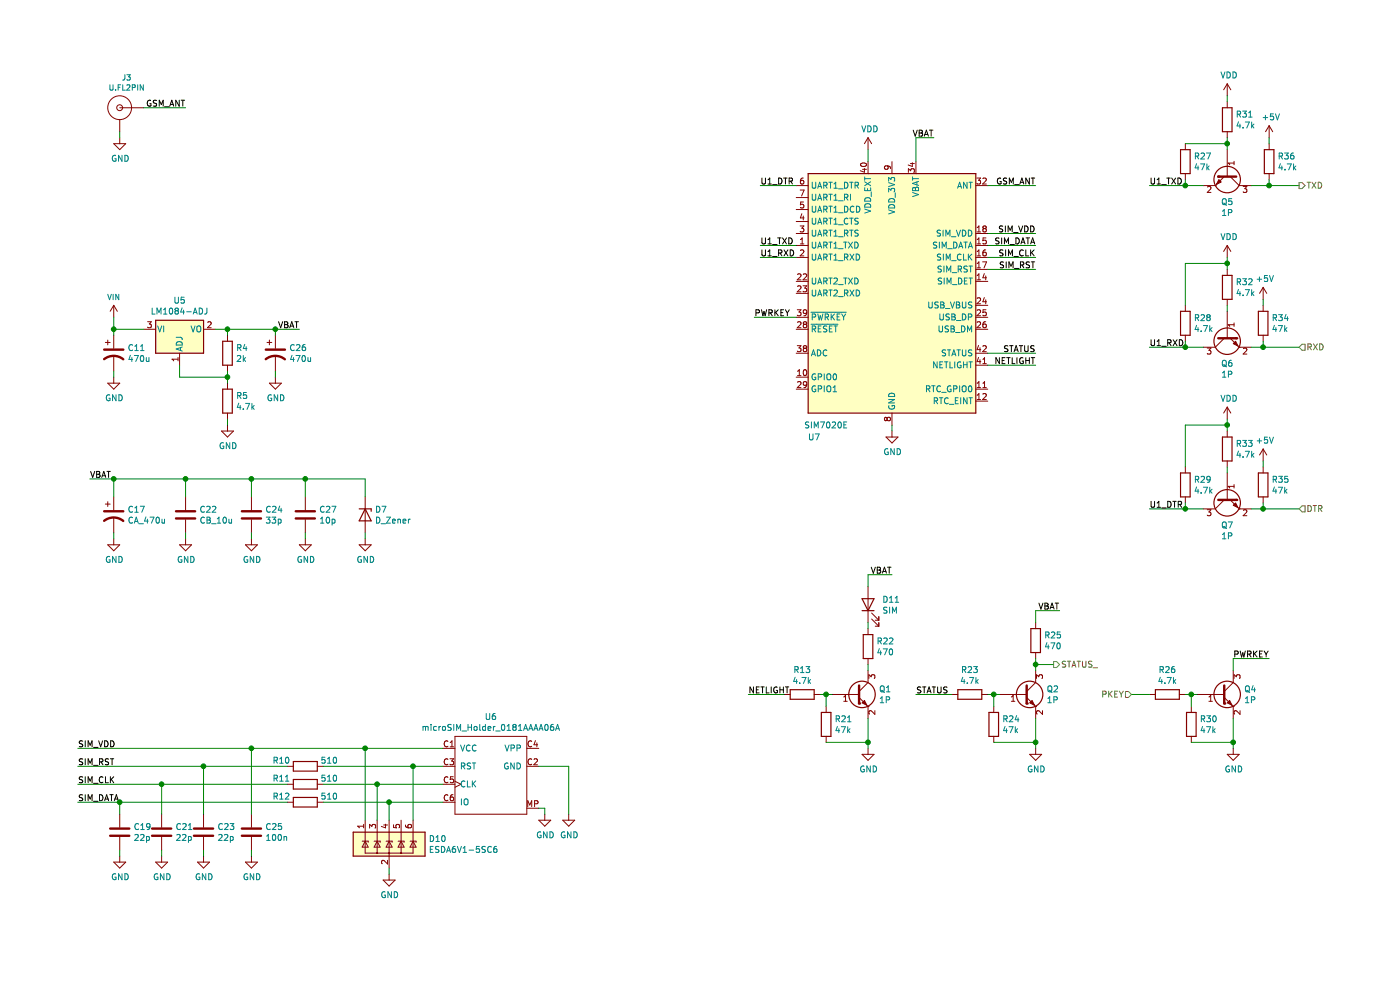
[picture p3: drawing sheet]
EESchema Schematic File Version 4
EELAYER 30 0
EELAYER END
$Descr A4 11693 8268
encoding utf-8
Sheet 3 3
Title ""
Date ""
Rev ""
Comp ""
Comment1 ""
Comment2 ""
Comment3 ""
Comment4 ""
$EndDescr
$Comp
L My_Symbol:microSIM_Holder_0181AAAA06A U6
U 1 1
P 4100 6450
F 0 "U6" H 4100 6915 50  0000 C CNN
F 1 "microSIM_Holder_0181AAAA06A" H 4100 6824 50  0000 C CNN
F 2 "Kicad_My_Symbol:microSIM_Holder_0181AAAA06A" H 4100 6500 50  0001 C CNN
F 3 "" H 4100 6500 50  0001 C CNN
	1    4100 6450
	1    0    0    -1  
$EndComp
$Comp
L Power_Protection:ESDA6V1-5SC6 D10
U 1 1
P 3250 7050
F 0 "D10" H 3580 7096 50  0000 L CNN
F 1 "ESDA6V1-5SC6" H 3580 7005 50  0000 L CNN
F 2 "Package_TO_SOT_SMD:SOT-23-6" H 3950 6800 50  0001 C CNN
F 3 "www.st.com/resource/en/datasheet/esda6v1-5sc6.pdf" V 3250 7050 50  0001 C CNN
	1    3250 7050
	1    0    0    -1  
$EndComp
$Comp
L Device:R R10
U 1 1
P 2550 6400
F 0 "R10" V 2500 6200 50  0000 C CNN
F 1 "510" V 2500 6600 50  0000 C CNN
F 2 "Resistor_SMD:R_0603_1608Metric" V 2480 6400 50  0001 C CNN
F 3 "~" H 2550 6400 50  0001 C CNN
	1    2550 6400
	0    1    1    0   
$EndComp
$Comp
L Device:R R11
U 1 1
P 2550 6550
F 0 "R11" V 2500 6350 50  0000 C CNN
F 1 "510" V 2500 6750 50  0000 C CNN
F 2 "Resistor_SMD:R_0603_1608Metric" V 2480 6550 50  0001 C CNN
F 3 "~" H 2550 6550 50  0001 C CNN
	1    2550 6550
	0    1    1    0   
$EndComp
$Comp
L Device:R R12
U 1 1
P 2550 6700
F 0 "R12" V 2500 6500 50  0000 C CNN
F 1 "510" V 2500 6900 50  0000 C CNN
F 2 "Resistor_SMD:R_0603_1608Metric" V 2480 6700 50  0001 C CNN
F 3 "~" H 2550 6700 50  0001 C CNN
	1    2550 6700
	0    1    1    0   
$EndComp
$Comp
L Device:C C25
U 1 1
P 2100 6950
F 0 "C25" H 2215 6996 50  0000 L CNN
F 1 "100n" H 2215 6905 50  0000 L CNN
F 2 "Capacitor_SMD:C_0603_1608Metric" H 2138 6800 50  0001 C CNN
F 3 "~" H 2100 6950 50  0001 C CNN
	1    2100 6950
	1    0    0    -1  
$EndComp
$Comp
L Device:C C23
U 1 1
P 1700 6950
F 0 "C23" H 1815 6996 50  0000 L CNN
F 1 "22p" H 1815 6905 50  0000 L CNN
F 2 "Capacitor_SMD:C_0603_1608Metric" H 1738 6800 50  0001 C CNN
F 3 "~" H 1700 6950 50  0001 C CNN
	1    1700 6950
	1    0    0    -1  
$EndComp
$Comp
L Device:C C21
U 1 1
P 1350 6950
F 0 "C21" H 1465 6996 50  0000 L CNN
F 1 "22p" H 1465 6905 50  0000 L CNN
F 2 "Capacitor_SMD:C_0603_1608Metric" H 1388 6800 50  0001 C CNN
F 3 "~" H 1350 6950 50  0001 C CNN
	1    1350 6950
	1    0    0    -1  
$EndComp
$Comp
L Device:C C19
U 1 1
P 1000 6950
F 0 "C19" H 1115 6996 50  0000 L CNN
F 1 "22p" H 1115 6905 50  0000 L CNN
F 2 "Capacitor_SMD:C_0603_1608Metric" H 1038 6800 50  0001 C CNN
F 3 "~" H 1000 6950 50  0001 C CNN
	1    1000 6950
	1    0    0    -1  
$EndComp
Wire Wire Line
	2100 6800 2100 6250
Wire Wire Line
	2400 6400 1700 6400
Wire Wire Line
	1700 6400 1700 6800
Wire Wire Line
	2400 6550 1350 6550
Wire Wire Line
	1350 6550 1350 6800
Wire Wire Line
	2400 6700 1000 6700
Wire Wire Line
	1000 6700 1000 6800
Text Label 650  6250 0    50   ~ 0
SIM_VDD
Text Label 650  6400 0    50   ~ 0
SIM_RST
Text Label 650  6550 0    50   ~ 0
SIM_CLK
Text Label 650  6700 0    50   ~ 0
SIM_DATA
Wire Wire Line
	650  6700 1000 6700
Connection ~ 1000 6700
Wire Wire Line
	650  6550 1350 6550
Connection ~ 1350 6550
Wire Wire Line
	650  6400 1700 6400
Connection ~ 1700 6400
Wire Wire Line
	650  6250 2100 6250
Connection ~ 2100 6250
$Comp
L power:GND #PWR047
U 1 1
P 1000 7150
F 0 "#PWR047" H 1000 6900 50  0001 C CNN
F 1 "GND" H 1005 6977 50  0000 C CNN
F 2 "" H 1000 7150 50  0001 C CNN
F 3 "" H 1000 7150 50  0001 C CNN
	1    1000 7150
	1    0    0    -1  
$EndComp
$Comp
L power:GND #PWR049
U 1 1
P 1350 7150
F 0 "#PWR049" H 1350 6900 50  0001 C CNN
F 1 "GND" H 1355 6977 50  0000 C CNN
F 2 "" H 1350 7150 50  0001 C CNN
F 3 "" H 1350 7150 50  0001 C CNN
	1    1350 7150
	1    0    0    -1  
$EndComp
$Comp
L power:GND #PWR059
U 1 1
P 1700 7150
F 0 "#PWR059" H 1700 6900 50  0001 C CNN
F 1 "GND" H 1705 6977 50  0000 C CNN
F 2 "" H 1700 7150 50  0001 C CNN
F 3 "" H 1700 7150 50  0001 C CNN
	1    1700 7150
	1    0    0    -1  
$EndComp
$Comp
L power:GND #PWR065
U 1 1
P 2100 7150
F 0 "#PWR065" H 2100 6900 50  0001 C CNN
F 1 "GND" H 2105 6977 50  0000 C CNN
F 2 "" H 2100 7150 50  0001 C CNN
F 3 "" H 2100 7150 50  0001 C CNN
	1    2100 7150
	1    0    0    -1  
$EndComp
$Comp
L power:GND #PWR069
U 1 1
P 3250 7300
F 0 "#PWR069" H 3250 7050 50  0001 C CNN
F 1 "GND" H 3255 7127 50  0000 C CNN
F 2 "" H 3250 7300 50  0001 C CNN
F 3 "" H 3250 7300 50  0001 C CNN
	1    3250 7300
	1    0    0    -1  
$EndComp
$Comp
L power:GND #PWR070
U 1 1
P 4550 6800
F 0 "#PWR070" H 4550 6550 50  0001 C CNN
F 1 "GND" H 4555 6627 50  0000 C CNN
F 2 "" H 4550 6800 50  0001 C CNN
F 3 "" H 4550 6800 50  0001 C CNN
	1    4550 6800
	1    0    0    -1  
$EndComp
$Comp
L power:GND #PWR071
U 1 1
P 4750 6800
F 0 "#PWR071" H 4750 6550 50  0001 C CNN
F 1 "GND" H 4755 6627 50  0000 C CNN
F 2 "" H 4750 6800 50  0001 C CNN
F 3 "" H 4750 6800 50  0001 C CNN
	1    4750 6800
	1    0    0    -1  
$EndComp
Wire Wire Line
	4750 6800 4750 6400
Wire Wire Line
	4750 6400 4500 6400
Wire Wire Line
	4500 6750 4550 6750
Wire Wire Line
	4550 6750 4550 6800
Wire Wire Line
	3250 7300 3250 7250
Wire Wire Line
	2100 7150 2100 7100
Wire Wire Line
	1700 7150 1700 7100
Wire Wire Line
	1350 7150 1350 7100
Wire Wire Line
	1000 7150 1000 7100
Text Label 8650 1950 2    50   ~ 0
SIM_VDD
Text Label 8650 2250 2    50   ~ 0
SIM_RST
Text Label 8650 2150 2    50   ~ 0
SIM_CLK
Text Label 8650 2050 2    50   ~ 0
SIM_DATA
Wire Wire Line
	8650 2250 8250 2250
Wire Wire Line
	8250 2150 8650 2150
Wire Wire Line
	8250 2050 8650 2050
Wire Wire Line
	8250 1950 8650 1950
$Comp
L power:GND #PWR074
U 1 1
P 7450 3600
F 0 "#PWR074" H 7450 3350 50  0001 C CNN
F 1 "GND" H 7455 3427 50  0000 C CNN
F 2 "" H 7450 3600 50  0001 C CNN
F 3 "" H 7450 3600 50  0001 C CNN
	1    7450 3600
	1    0    0    -1  
$EndComp
Wire Wire Line
	7450 3600 7450 3550
$Comp
L Transistor_BJT:BC848 Q5
U 1 1
P 10250 1450
F 0 "Q5" V 10485 1450 50  0000 C CNN
F 1 "1P" V 10576 1450 50  0000 C CNN
F 2 "Package_TO_SOT_SMD:SOT-23" H 10450 1375 50  0001 L CIN
F 3 "http://www.infineon.com/dgdl/Infineon-BC847SERIES_BC848SERIES_BC849SERIES_BC850SERIES-DS-v01_01-en.pdf?fileId=db3a304314dca389011541d4630a1657" H 10250 1450 50  0001 L CNN
	1    10250 1450
	0    1    1    0   
$EndComp
$Comp
L power:VDD #PWR072
U 1 1
P 7250 1250
F 0 "#PWR072" H 7250 1100 50  0001 C CNN
F 1 "VDD" H 7265 1423 50  0000 C CNN
F 2 "" H 7250 1250 50  0001 C CNN
F 3 "" H 7250 1250 50  0001 C CNN
	1    7250 1250
	1    0    0    -1  
$EndComp
Text Label 7800 1150 2    50   ~ 0
VBAT
Wire Wire Line
	7800 1150 7650 1150
Wire Wire Line
	7650 1150 7650 1350
Wire Wire Line
	7250 1350 7250 1250
$Comp
L Device:R R36
U 1 1
P 10600 1350
F 0 "R36" H 10670 1396 50  0000 L CNN
F 1 "4.7k" H 10670 1305 50  0000 L CNN
F 2 "Resistor_SMD:R_0603_1608Metric" V 10530 1350 50  0001 C CNN
F 3 "~" H 10600 1350 50  0001 C CNN
	1    10600 1350
	1    0    0    -1  
$EndComp
$Comp
L Device:R R31
U 1 1
P 10250 1000
F 0 "R31" H 10320 1046 50  0000 L CNN
F 1 "4.7k" H 10320 955 50  0000 L CNN
F 2 "Resistor_SMD:R_0603_1608Metric" V 10180 1000 50  0001 C CNN
F 3 "~" H 10250 1000 50  0001 C CNN
	1    10250 1000
	1    0    0    -1  
$EndComp
$Comp
L Device:R R27
U 1 1
P 9900 1350
F 0 "R27" H 9970 1396 50  0000 L CNN
F 1 "47k" H 9970 1305 50  0000 L CNN
F 2 "Resistor_SMD:R_0603_1608Metric" V 9830 1350 50  0001 C CNN
F 3 "~" H 9900 1350 50  0001 C CNN
	1    9900 1350
	1    0    0    -1  
$EndComp
$Comp
L power:+5V #PWR082
U 1 1
P 10600 1150
F 0 "#PWR082" H 10600 1000 50  0001 C CNN
F 1 "+5V" H 10615 1323 50  0000 C CNN
F 2 "" H 10600 1150 50  0001 C CNN
F 3 "" H 10600 1150 50  0001 C CNN
	1    10600 1150
	1    0    0    -1  
$EndComp
$Comp
L power:VDD #PWR076
U 1 1
P 10250 800
F 0 "#PWR076" H 10250 650 50  0001 C CNN
F 1 "VDD" H 10265 973 50  0000 C CNN
F 2 "" H 10250 800 50  0001 C CNN
F 3 "" H 10250 800 50  0001 C CNN
	1    10250 800 
	1    0    0    -1  
$EndComp
Wire Wire Line
	10250 800  10250 850 
Wire Wire Line
	10250 1150 10250 1200
Wire Wire Line
	9900 1200 10250 1200
Connection ~ 10250 1200
Wire Wire Line
	10250 1200 10250 1250
Wire Wire Line
	10600 1150 10600 1200
Wire Wire Line
	9900 1500 9900 1550
Wire Wire Line
	9900 1550 10050 1550
Wire Wire Line
	10450 1550 10600 1550
Wire Wire Line
	10600 1550 10600 1500
Text Label 9600 1550 0    50   ~ 0
U1_TXD
Wire Wire Line
	9600 1550 9900 1550
Connection ~ 9900 1550
Text HLabel 10850 1550 2    50   Output ~ 0
TXD
Wire Wire Line
	10850 1550 10600 1550
Connection ~ 10600 1550
$Comp
L Transistor_BJT:BC848 Q6
U 1 1
P 10250 2800
F 0 "Q6" V 10485 2800 50  0000 C CNN
F 1 "1P" V 10576 2800 50  0000 C CNN
F 2 "Package_TO_SOT_SMD:SOT-23" H 10450 2725 50  0001 L CIN
F 3 "http://www.infineon.com/dgdl/Infineon-BC847SERIES_BC848SERIES_BC849SERIES_BC850SERIES-DS-v01_01-en.pdf?fileId=db3a304314dca389011541d4630a1657" H 10250 2800 50  0001 L CNN
	1    10250 2800
	0    -1   1    0   
$EndComp
$Comp
L Device:R R34
U 1 1
P 10550 2700
F 0 "R34" H 10620 2746 50  0000 L CNN
F 1 "47k" H 10620 2655 50  0000 L CNN
F 2 "Resistor_SMD:R_0603_1608Metric" V 10480 2700 50  0001 C CNN
F 3 "~" H 10550 2700 50  0001 C CNN
	1    10550 2700
	1    0    0    -1  
$EndComp
$Comp
L Device:R R32
U 1 1
P 10250 2400
F 0 "R32" H 10320 2446 50  0000 L CNN
F 1 "4.7k" H 10320 2355 50  0000 L CNN
F 2 "Resistor_SMD:R_0603_1608Metric" V 10180 2400 50  0001 C CNN
F 3 "~" H 10250 2400 50  0001 C CNN
	1    10250 2400
	1    0    0    -1  
$EndComp
$Comp
L Device:R R28
U 1 1
P 9900 2700
F 0 "R28" H 9970 2746 50  0000 L CNN
F 1 "4.7k" H 9970 2655 50  0000 L CNN
F 2 "Resistor_SMD:R_0603_1608Metric" V 9830 2700 50  0001 C CNN
F 3 "~" H 9900 2700 50  0001 C CNN
	1    9900 2700
	1    0    0    -1  
$EndComp
$Comp
L power:VDD #PWR077
U 1 1
P 10250 2150
F 0 "#PWR077" H 10250 2000 50  0001 C CNN
F 1 "VDD" H 10265 2323 50  0000 C CNN
F 2 "" H 10250 2150 50  0001 C CNN
F 3 "" H 10250 2150 50  0001 C CNN
	1    10250 2150
	1    0    0    -1  
$EndComp
$Comp
L power:+5V #PWR080
U 1 1
P 10550 2500
F 0 "#PWR080" H 10550 2350 50  0001 C CNN
F 1 "+5V" H 10565 2673 50  0000 C CNN
F 2 "" H 10550 2500 50  0001 C CNN
F 3 "" H 10550 2500 50  0001 C CNN
	1    10550 2500
	1    0    0    -1  
$EndComp
Wire Wire Line
	9900 2550 9900 2200
Wire Wire Line
	9900 2200 10250 2200
Wire Wire Line
	10250 2200 10250 2250
Wire Wire Line
	10250 2200 10250 2150
Connection ~ 10250 2200
Wire Wire Line
	10250 2550 10250 2600
Wire Wire Line
	9900 2850 9900 2900
Wire Wire Line
	9900 2900 10050 2900
Wire Wire Line
	10450 2900 10550 2900
Wire Wire Line
	10550 2900 10550 2850
Wire Wire Line
	10550 2550 10550 2500
Text Label 9600 2900 0    50   ~ 0
U1_RXD
Wire Wire Line
	9600 2900 9900 2900
Connection ~ 9900 2900
Text HLabel 10850 2900 2    50   Input ~ 0
RXD
Wire Wire Line
	10850 2900 10550 2900
Connection ~ 10550 2900
Text Label 6350 2050 0    50   ~ 0
U1_TXD
Text Label 6350 2150 0    50   ~ 0
U1_RXD
Wire Wire Line
	6350 2150 6650 2150
Wire Wire Line
	6650 2050 6350 2050
$Comp
L Transistor_BJT:BC848 Q7
U 1 1
P 10250 4150
F 0 "Q7" V 10485 4150 50  0000 C CNN
F 1 "1P" V 10576 4150 50  0000 C CNN
F 2 "Package_TO_SOT_SMD:SOT-23" H 10450 4075 50  0001 L CIN
F 3 "http://www.infineon.com/dgdl/Infineon-BC847SERIES_BC848SERIES_BC849SERIES_BC850SERIES-DS-v01_01-en.pdf?fileId=db3a304314dca389011541d4630a1657" H 10250 4150 50  0001 L CNN
	1    10250 4150
	0    -1   1    0   
$EndComp
$Comp
L Device:R R35
U 1 1
P 10550 4050
F 0 "R35" H 10620 4096 50  0000 L CNN
F 1 "47k" H 10620 4005 50  0000 L CNN
F 2 "Resistor_SMD:R_0603_1608Metric" V 10480 4050 50  0001 C CNN
F 3 "~" H 10550 4050 50  0001 C CNN
	1    10550 4050
	1    0    0    -1  
$EndComp
$Comp
L Device:R R33
U 1 1
P 10250 3750
F 0 "R33" H 10320 3796 50  0000 L CNN
F 1 "4.7k" H 10320 3705 50  0000 L CNN
F 2 "Resistor_SMD:R_0603_1608Metric" V 10180 3750 50  0001 C CNN
F 3 "~" H 10250 3750 50  0001 C CNN
	1    10250 3750
	1    0    0    -1  
$EndComp
$Comp
L Device:R R29
U 1 1
P 9900 4050
F 0 "R29" H 9970 4096 50  0000 L CNN
F 1 "4.7k" H 9970 4005 50  0000 L CNN
F 2 "Resistor_SMD:R_0603_1608Metric" V 9830 4050 50  0001 C CNN
F 3 "~" H 9900 4050 50  0001 C CNN
	1    9900 4050
	1    0    0    -1  
$EndComp
$Comp
L power:VDD #PWR078
U 1 1
P 10250 3500
F 0 "#PWR078" H 10250 3350 50  0001 C CNN
F 1 "VDD" H 10265 3673 50  0000 C CNN
F 2 "" H 10250 3500 50  0001 C CNN
F 3 "" H 10250 3500 50  0001 C CNN
	1    10250 3500
	1    0    0    -1  
$EndComp
$Comp
L power:+5V #PWR081
U 1 1
P 10550 3850
F 0 "#PWR081" H 10550 3700 50  0001 C CNN
F 1 "+5V" H 10565 4023 50  0000 C CNN
F 2 "" H 10550 3850 50  0001 C CNN
F 3 "" H 10550 3850 50  0001 C CNN
	1    10550 3850
	1    0    0    -1  
$EndComp
Wire Wire Line
	9900 3900 9900 3550
Wire Wire Line
	9900 3550 10250 3550
Wire Wire Line
	10250 3550 10250 3600
Wire Wire Line
	10250 3550 10250 3500
Connection ~ 10250 3550
Wire Wire Line
	10250 3900 10250 3950
Wire Wire Line
	9900 4200 9900 4250
Wire Wire Line
	9900 4250 10050 4250
Wire Wire Line
	10450 4250 10550 4250
Wire Wire Line
	10550 4250 10550 4200
Wire Wire Line
	10550 3900 10550 3850
Text Label 9600 4250 0    50   ~ 0
U1_DTR
Wire Wire Line
	9600 4250 9900 4250
Connection ~ 9900 4250
Text HLabel 10850 4250 2    50   Input ~ 0
DTR
Wire Wire Line
	10850 4250 10550 4250
Connection ~ 10550 4250
Text Label 6350 1550 0    50   ~ 0
U1_DTR
Wire Wire Line
	6350 1550 6650 1550
Wire Wire Line
	6300 2650 6650 2650
Text Label 6300 2650 0    50   ~ 0
PWRKEY
Text Label 8650 2950 2    50   ~ 0
STATUS
Text Label 8650 3050 2    50   ~ 0
NETLIGHT
Wire Wire Line
	8650 2950 8250 2950
Wire Wire Line
	8250 3050 8650 3050
Text Label 8650 1550 2    50   ~ 0
GSM_ANT
Wire Wire Line
	8250 1550 8650 1550
Text Label 7650 5800 0    50   ~ 0
STATUS
Text Label 6250 5800 0    50   ~ 0
NETLIGHT
Text Label 10600 5500 2    50   ~ 0
PWRKEY
$Comp
L Transistor_BJT:BC848 Q4
U 1 1
P 10200 5800
F 0 "Q4" H 10390 5846 50  0000 L CNN
F 1 "1P" H 10390 5755 50  0000 L CNN
F 2 "Package_TO_SOT_SMD:SOT-23" H 10400 5725 50  0001 L CIN
F 3 "http://www.infineon.com/dgdl/Infineon-BC847SERIES_BC848SERIES_BC849SERIES_BC850SERIES-DS-v01_01-en.pdf?fileId=db3a304314dca389011541d4630a1657" H 10200 5800 50  0001 L CNN
	1    10200 5800
	1    0    0    -1  
$EndComp
$Comp
L Device:R R26
U 1 1
P 9750 5800
F 0 "R26" V 9543 5800 50  0000 C CNN
F 1 "4.7k" V 9634 5800 50  0000 C CNN
F 2 "Resistor_SMD:R_0603_1608Metric" V 9680 5800 50  0001 C CNN
F 3 "~" H 9750 5800 50  0001 C CNN
	1    9750 5800
	0    1    1    0   
$EndComp
$Comp
L Device:R R30
U 1 1
P 9950 6050
F 0 "R30" H 10020 6096 50  0000 L CNN
F 1 "47k" H 10020 6005 50  0000 L CNN
F 2 "Resistor_SMD:R_0603_1608Metric" V 9880 6050 50  0001 C CNN
F 3 "~" H 9950 6050 50  0001 C CNN
	1    9950 6050
	1    0    0    -1  
$EndComp
Text HLabel 9450 5800 0    50   Input ~ 0
PKEY
Wire Wire Line
	9450 5800 9600 5800
Wire Wire Line
	9900 5800 9950 5800
Wire Wire Line
	9950 5900 9950 5800
Connection ~ 9950 5800
Wire Wire Line
	9950 5800 10000 5800
Wire Wire Line
	9950 6200 10300 6200
Wire Wire Line
	10300 6200 10300 6000
$Comp
L power:GND #PWR079
U 1 1
P 10300 6250
F 0 "#PWR079" H 10300 6000 50  0001 C CNN
F 1 "GND" H 10305 6077 50  0000 C CNN
F 2 "" H 10300 6250 50  0001 C CNN
F 3 "" H 10300 6250 50  0001 C CNN
	1    10300 6250
	1    0    0    -1  
$EndComp
Wire Wire Line
	10300 6250 10300 6200
Connection ~ 10300 6200
Wire Wire Line
	10600 5500 10300 5500
Wire Wire Line
	10300 5500 10300 5600
$Comp
L Transistor_BJT:BC848 Q2
U 1 1
P 8550 5800
F 0 "Q2" H 8740 5846 50  0000 L CNN
F 1 "1P" H 8740 5755 50  0000 L CNN
F 2 "Package_TO_SOT_SMD:SOT-23" H 8750 5725 50  0001 L CIN
F 3 "http://www.infineon.com/dgdl/Infineon-BC847SERIES_BC848SERIES_BC849SERIES_BC850SERIES-DS-v01_01-en.pdf?fileId=db3a304314dca389011541d4630a1657" H 8550 5800 50  0001 L CNN
	1    8550 5800
	1    0    0    -1  
$EndComp
$Comp
L Device:R R23
U 1 1
P 8100 5800
F 0 "R23" V 7893 5800 50  0000 C CNN
F 1 "4.7k" V 7984 5800 50  0000 C CNN
F 2 "Resistor_SMD:R_0603_1608Metric" V 8030 5800 50  0001 C CNN
F 3 "~" H 8100 5800 50  0001 C CNN
	1    8100 5800
	0    1    1    0   
$EndComp
$Comp
L Device:R R24
U 1 1
P 8300 6050
F 0 "R24" H 8370 6096 50  0000 L CNN
F 1 "47k" H 8370 6005 50  0000 L CNN
F 2 "Resistor_SMD:R_0603_1608Metric" V 8230 6050 50  0001 C CNN
F 3 "~" H 8300 6050 50  0001 C CNN
	1    8300 6050
	1    0    0    -1  
$EndComp
Wire Wire Line
	8250 5800 8300 5800
Wire Wire Line
	8300 5900 8300 5800
Connection ~ 8300 5800
Wire Wire Line
	8300 5800 8350 5800
Wire Wire Line
	8300 6200 8650 6200
Wire Wire Line
	8650 6200 8650 6000
$Comp
L power:GND #PWR075
U 1 1
P 8650 6250
F 0 "#PWR075" H 8650 6000 50  0001 C CNN
F 1 "GND" H 8655 6077 50  0000 C CNN
F 2 "" H 8650 6250 50  0001 C CNN
F 3 "" H 8650 6250 50  0001 C CNN
	1    8650 6250
	1    0    0    -1  
$EndComp
Wire Wire Line
	8650 6250 8650 6200
Connection ~ 8650 6200
$Comp
L Device:R R25
U 1 1
P 8650 5350
F 0 "R25" H 8720 5396 50  0000 L CNN
F 1 "470" H 8720 5305 50  0000 L CNN
F 2 "Resistor_SMD:R_0603_1608Metric" V 8580 5350 50  0001 C CNN
F 3 "~" H 8650 5350 50  0001 C CNN
	1    8650 5350
	1    0    0    -1  
$EndComp
Text Label 8850 5100 2    50   ~ 0
VBAT
Wire Wire Line
	8850 5100 8650 5100
Wire Wire Line
	8650 5100 8650 5200
Wire Wire Line
	7650 5800 7950 5800
Wire Wire Line
	8650 5500 8650 5550
Text HLabel 8800 5550 2    50   Output ~ 0
STATUS_
Wire Wire Line
	8800 5550 8650 5550
Connection ~ 8650 5550
Wire Wire Line
	8650 5550 8650 5600
$Comp
L Transistor_BJT:BC848 Q1
U 1 1
P 7150 5800
F 0 "Q1" H 7340 5846 50  0000 L CNN
F 1 "1P" H 7340 5755 50  0000 L CNN
F 2 "Package_TO_SOT_SMD:SOT-23" H 7350 5725 50  0001 L CIN
F 3 "http://www.infineon.com/dgdl/Infineon-BC847SERIES_BC848SERIES_BC849SERIES_BC850SERIES-DS-v01_01-en.pdf?fileId=db3a304314dca389011541d4630a1657" H 7150 5800 50  0001 L CNN
	1    7150 5800
	1    0    0    -1  
$EndComp
$Comp
L Device:R R13
U 1 1
P 6700 5800
F 0 "R13" V 6493 5800 50  0000 C CNN
F 1 "4.7k" V 6584 5800 50  0000 C CNN
F 2 "Resistor_SMD:R_0603_1608Metric" V 6630 5800 50  0001 C CNN
F 3 "~" H 6700 5800 50  0001 C CNN
	1    6700 5800
	0    1    1    0   
$EndComp
$Comp
L Device:R R21
U 1 1
P 6900 6050
F 0 "R21" H 6970 6096 50  0000 L CNN
F 1 "47k" H 6970 6005 50  0000 L CNN
F 2 "Resistor_SMD:R_0603_1608Metric" V 6830 6050 50  0001 C CNN
F 3 "~" H 6900 6050 50  0001 C CNN
	1    6900 6050
	1    0    0    -1  
$EndComp
Wire Wire Line
	6850 5800 6900 5800
Wire Wire Line
	6900 5900 6900 5800
Connection ~ 6900 5800
Wire Wire Line
	6900 5800 6950 5800
Wire Wire Line
	6900 6200 7250 6200
Wire Wire Line
	7250 6200 7250 6000
$Comp
L power:GND #PWR073
U 1 1
P 7250 6250
F 0 "#PWR073" H 7250 6000 50  0001 C CNN
F 1 "GND" H 7255 6077 50  0000 C CNN
F 2 "" H 7250 6250 50  0001 C CNN
F 3 "" H 7250 6250 50  0001 C CNN
	1    7250 6250
	1    0    0    -1  
$EndComp
Wire Wire Line
	7250 6250 7250 6200
Connection ~ 7250 6200
$Comp
L Device:R R22
U 1 1
P 7250 5400
F 0 "R22" H 7320 5446 50  0000 L CNN
F 1 "470" H 7320 5355 50  0000 L CNN
F 2 "Resistor_SMD:R_0603_1608Metric" V 7180 5400 50  0001 C CNN
F 3 "~" H 7250 5400 50  0001 C CNN
	1    7250 5400
	1    0    0    -1  
$EndComp
Text Label 7450 4800 2    50   ~ 0
VBAT
Wire Wire Line
	7450 4800 7250 4800
Wire Wire Line
	7250 4800 7250 4900
Wire Wire Line
	6250 5800 6550 5800
$Comp
L Device:LED D11
U 1 1
P 7250 5050
F 0 "D11" V 7289 4932 50  0000 R CNN
F 1 "SIM" V 7198 4932 50  0000 R CNN
F 2 "LED_SMD:LED_0603_1608Metric" H 7250 5050 50  0001 C CNN
F 3 "~" H 7250 5050 50  0001 C CNN
	1    7250 5050
	0    -1   -1   0   
$EndComp
Wire Wire Line
	7250 5200 7250 5250
Wire Wire Line
	7250 5550 7250 5600
$Comp
L Device:CP1 C17
U 1 1
P 950 4300
F 0 "C17" H 1065 4346 50  0000 L CNN
F 1 "CA_470u" H 1065 4255 50  0000 L CNN
F 2 "Capacitor_SMD:CP_Elec_6.3x7.7" H 950 4300 50  0001 C CNN
F 3 "~" H 950 4300 50  0001 C CNN
	1    950  4300
	1    0    0    -1  
$EndComp
$Comp
L Device:C C22
U 1 1
P 1550 4300
F 0 "C22" H 1665 4346 50  0000 L CNN
F 1 "CB_10u" H 1665 4255 50  0000 L CNN
F 2 "Capacitor_SMD:C_1206_3216Metric" H 1588 4150 50  0001 C CNN
F 3 "~" H 1550 4300 50  0001 C CNN
	1    1550 4300
	1    0    0    -1  
$EndComp
$Comp
L Device:C C24
U 1 1
P 2100 4300
F 0 "C24" H 2215 4346 50  0000 L CNN
F 1 "33p" H 2215 4255 50  0000 L CNN
F 2 "Capacitor_SMD:C_0603_1608Metric" H 2138 4150 50  0001 C CNN
F 3 "~" H 2100 4300 50  0001 C CNN
	1    2100 4300
	1    0    0    -1  
$EndComp
$Comp
L Device:C C27
U 1 1
P 2550 4300
F 0 "C27" H 2665 4346 50  0000 L CNN
F 1 "10p" H 2665 4255 50  0000 L CNN
F 2 "Capacitor_SMD:C_0603_1608Metric" H 2588 4150 50  0001 C CNN
F 3 "~" H 2550 4300 50  0001 C CNN
	1    2550 4300
	1    0    0    -1  
$EndComp
$Comp
L Device:D_Zener D7
U 1 1
P 3050 4300
F 0 "D7" V 3004 4380 50  0000 L CNN
F 1 "D_Zener" V 3095 4380 50  0000 L CNN
F 2 "Diode_SMD:D_SOD-323F" H 3050 4300 50  0001 C CNN
F 3 "~" H 3050 4300 50  0001 C CNN
	1    3050 4300
	0    1    1    0   
$EndComp
Text Label 750  4000 0    50   ~ 0
VBAT
Wire Wire Line
	2550 4000 2550 4150
Wire Wire Line
	750  4000 950  4000
Wire Wire Line
	950  4150 950  4000
Connection ~ 950  4000
Wire Wire Line
	950  4000 1550 4000
Wire Wire Line
	1550 4150 1550 4000
Connection ~ 1550 4000
Wire Wire Line
	1550 4000 2100 4000
Wire Wire Line
	2100 4150 2100 4000
Connection ~ 2100 4000
Wire Wire Line
	2100 4000 2550 4000
Wire Wire Line
	2550 4000 3050 4000
Wire Wire Line
	3050 4000 3050 4150
Connection ~ 2550 4000
$Comp
L power:GND #PWR036
U 1 1
P 950 4500
F 0 "#PWR036" H 950 4250 50  0001 C CNN
F 1 "GND" H 955 4327 50  0000 C CNN
F 2 "" H 950 4500 50  0001 C CNN
F 3 "" H 950 4500 50  0001 C CNN
	1    950  4500
	1    0    0    -1  
$EndComp
$Comp
L power:GND #PWR055
U 1 1
P 1550 4500
F 0 "#PWR055" H 1550 4250 50  0001 C CNN
F 1 "GND" H 1555 4327 50  0000 C CNN
F 2 "" H 1550 4500 50  0001 C CNN
F 3 "" H 1550 4500 50  0001 C CNN
	1    1550 4500
	1    0    0    -1  
$EndComp
$Comp
L power:GND #PWR064
U 1 1
P 2100 4500
F 0 "#PWR064" H 2100 4250 50  0001 C CNN
F 1 "GND" H 2105 4327 50  0000 C CNN
F 2 "" H 2100 4500 50  0001 C CNN
F 3 "" H 2100 4500 50  0001 C CNN
	1    2100 4500
	1    0    0    -1  
$EndComp
$Comp
L power:GND #PWR067
U 1 1
P 2550 4500
F 0 "#PWR067" H 2550 4250 50  0001 C CNN
F 1 "GND" H 2555 4327 50  0000 C CNN
F 2 "" H 2550 4500 50  0001 C CNN
F 3 "" H 2550 4500 50  0001 C CNN
	1    2550 4500
	1    0    0    -1  
$EndComp
$Comp
L power:GND #PWR068
U 1 1
P 3050 4500
F 0 "#PWR068" H 3050 4250 50  0001 C CNN
F 1 "GND" H 3055 4327 50  0000 C CNN
F 2 "" H 3050 4500 50  0001 C CNN
F 3 "" H 3050 4500 50  0001 C CNN
	1    3050 4500
	1    0    0    -1  
$EndComp
Wire Wire Line
	3050 4450 3050 4500
Wire Wire Line
	2550 4450 2550 4500
Wire Wire Line
	2100 4450 2100 4500
Wire Wire Line
	1550 4450 1550 4500
Wire Wire Line
	950  4450 950  4500
$Comp
L SparkFun-Connectors:U.FL2PIN J3
U 1 1
P 1000 900
F 0 "J3" H 1058 1154 45  0000 C CNN
F 1 "U.FL2PIN" H 1058 1070 45  0000 C CNN
F 2 "Connectors:U.FL" H 1000 1150 20  0001 C CNN
F 3 "" H 1000 900 50  0001 C CNN
F 4 "CONN-09193" H 1058 1081 60  0001 C CNN "Field4"
	1    1000 900 
	1    0    0    -1  
$EndComp
Text Label 1550 900  2    50   ~ 0
GSM_ANT
Wire Wire Line
	1550 900  1200 900 
$Comp
L power:GND #PWR039
U 1 1
P 1000 1150
F 0 "#PWR039" H 1000 900 50  0001 C CNN
F 1 "GND" H 1005 977 50  0000 C CNN
F 2 "" H 1000 1150 50  0001 C CNN
F 3 "" H 1000 1150 50  0001 C CNN
	1    1000 1150
	1    0    0    -1  
$EndComp
Wire Wire Line
	1000 1150 1000 1100
$Comp
L Regulator_Linear:LM1084-ADJ U5
U 1 1
P 1500 2750
F 0 "U5" H 1500 2992 50  0000 C CNN
F 1 "LM1084-ADJ" H 1500 2901 50  0000 C CNN
F 2 "Package_TO_SOT_SMD:TO-252-2" H 1500 3000 50  0001 C CIN
F 3 "http://www.ti.com/lit/ds/symlink/lm1084.pdf" H 1500 2750 50  0001 C CNN
	1    1500 2750
	1    0    0    -1  
$EndComp
$Comp
L Device:R R4
U 1 1
P 1900 2950
F 0 "R4" H 1970 2996 50  0000 L CNN
F 1 "2k" H 1970 2905 50  0000 L CNN
F 2 "Resistor_SMD:R_0603_1608Metric" V 1830 2950 50  0001 C CNN
F 3 "~" H 1900 2950 50  0001 C CNN
	1    1900 2950
	1    0    0    -1  
$EndComp
$Comp
L Device:R R5
U 1 1
P 1900 3350
F 0 "R5" H 1970 3396 50  0000 L CNN
F 1 "4.7k" H 1970 3305 50  0000 L CNN
F 2 "Resistor_SMD:R_0603_1608Metric" V 1830 3350 50  0001 C CNN
F 3 "~" H 1900 3350 50  0001 C CNN
	1    1900 3350
	1    0    0    -1  
$EndComp
$Comp
L Device:CP1 C26
U 1 1
P 2300 2950
F 0 "C26" H 2415 2996 50  0000 L CNN
F 1 "470u" H 2415 2905 50  0000 L CNN
F 2 "Capacitor_SMD:CP_Elec_6.3x7.7" H 2300 2950 50  0001 C CNN
F 3 "~" H 2300 2950 50  0001 C CNN
	1    2300 2950
	1    0    0    -1  
$EndComp
$Comp
L Device:CP1 C11
U 1 1
P 950 2950
F 0 "C11" H 1065 2996 50  0000 L CNN
F 1 "470u" H 1065 2905 50  0000 L CNN
F 2 "Capacitor_SMD:CP_Elec_6.3x7.7" H 950 2950 50  0001 C CNN
F 3 "~" H 950 2950 50  0001 C CNN
	1    950  2950
	1    0    0    -1  
$EndComp
Wire Wire Line
	950  2800 950  2750
Wire Wire Line
	950  2750 1200 2750
Wire Wire Line
	1800 2750 1900 2750
Wire Wire Line
	2300 2750 2300 2800
Wire Wire Line
	1900 2800 1900 2750
Connection ~ 1900 2750
Wire Wire Line
	1900 2750 2300 2750
Wire Wire Line
	1900 3100 1900 3150
Wire Wire Line
	1900 3150 1500 3150
Wire Wire Line
	1500 3150 1500 3050
Connection ~ 1900 3150
Wire Wire Line
	1900 3150 1900 3200
$Comp
L power:GND #PWR066
U 1 1
P 2300 3150
F 0 "#PWR066" H 2300 2900 50  0001 C CNN
F 1 "GND" H 2305 2977 50  0000 C CNN
F 2 "" H 2300 3150 50  0001 C CNN
F 3 "" H 2300 3150 50  0001 C CNN
	1    2300 3150
	1    0    0    -1  
$EndComp
$Comp
L power:GND #PWR063
U 1 1
P 1900 3550
F 0 "#PWR063" H 1900 3300 50  0001 C CNN
F 1 "GND" H 1905 3377 50  0000 C CNN
F 2 "" H 1900 3550 50  0001 C CNN
F 3 "" H 1900 3550 50  0001 C CNN
	1    1900 3550
	1    0    0    -1  
$EndComp
$Comp
L power:GND #PWR031
U 1 1
P 950 3150
F 0 "#PWR031" H 950 2900 50  0001 C CNN
F 1 "GND" H 955 2977 50  0000 C CNN
F 2 "" H 950 3150 50  0001 C CNN
F 3 "" H 950 3150 50  0001 C CNN
	1    950  3150
	1    0    0    -1  
$EndComp
Wire Wire Line
	950  3100 950  3150
Wire Wire Line
	1900 3500 1900 3550
Wire Wire Line
	2300 3100 2300 3150
Text Label 2500 2750 2    50   ~ 0
VBAT
Wire Wire Line
	2500 2750 2300 2750
Connection ~ 2300 2750
Wire Wire Line
	950  2650 950  2750
Connection ~ 950  2750
Wire Wire Line
	2100 6250 3050 6250
Wire Wire Line
	2700 6400 3450 6400
Wire Wire Line
	3050 6850 3050 6250
Connection ~ 3050 6250
Wire Wire Line
	3050 6250 3700 6250
Wire Wire Line
	3450 6850 3450 6400
Connection ~ 3450 6400
Wire Wire Line
	3450 6400 3700 6400
Wire Wire Line
	3150 6550 3700 6550
Wire Wire Line
	2700 6550 3150 6550
Connection ~ 3150 6550
Wire Wire Line
	3150 6850 3150 6550
Wire Wire Line
	3250 6700 3700 6700
Wire Wire Line
	2700 6700 3250 6700
Connection ~ 3250 6700
Wire Wire Line
	3250 6850 3250 6700
$Comp
L RF_GSM:SIM7020E U7
U 1 1
P 7450 2450
F 0 "U7" H 6800 1250 50  0000 C CNN
F 1 "SIM7020E" H 6900 1350 50  0000 C CNN
F 2 "RF_GSM:SIMCom_SIM800C" H 8000 1400 50  0001 C CNN
F 3 "https://simcom.ee/documents/SIM7020/SIM7020%20Hardware%20Design_V1.02.pdf" H 2800 100 50  0001 C CNN
	1    7450 2450
	1    0    0    -1  
$EndComp
$Comp
L SparkFun-PowerSymbols:VIN #SUPPLY?
U 1 1
P 950 2650
F 0 "#SUPPLY?" H 1000 2650 45  0001 L BNN
F 1 "VIN" H 950 2820 45  0000 C CNN
F 2 "XXX-00000" H 950 2831 60  0001 C CNN
F 3 "" H 950 2650 60  0001 C CNN
	1    950  2650
	1    0    0    -1  
$EndComp
$EndSCHEMATC
